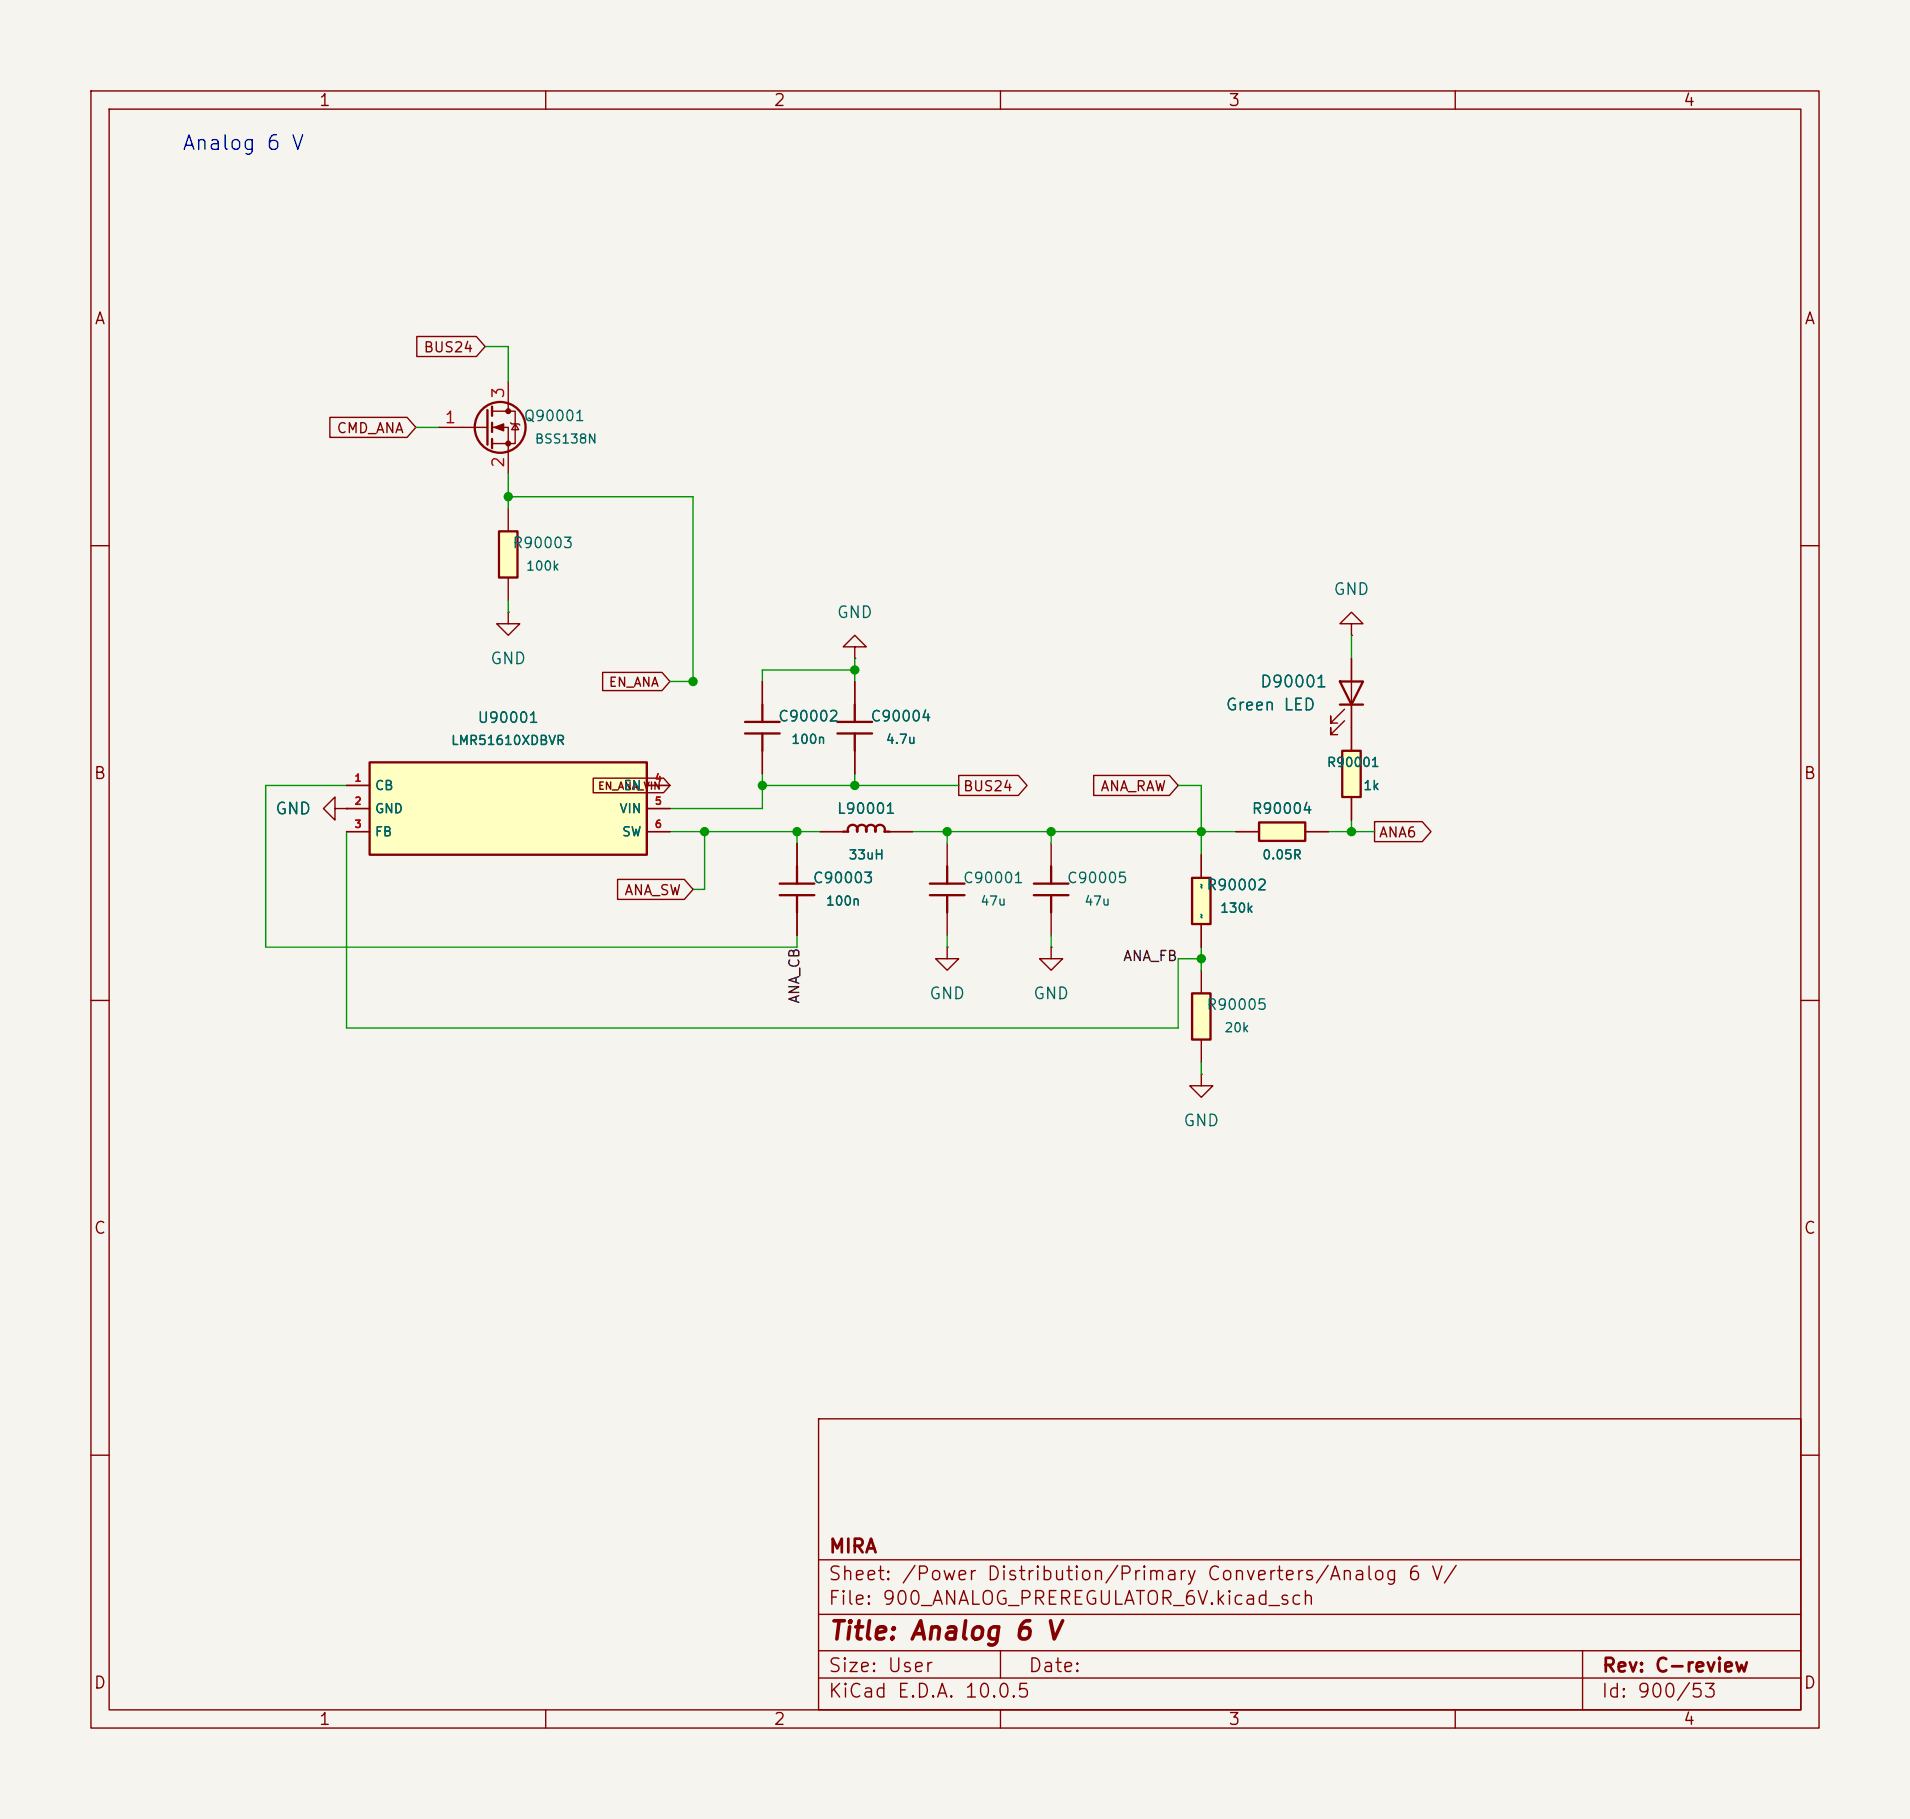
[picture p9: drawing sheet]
<svg xmlns="http://www.w3.org/2000/svg" width="210mm" height="200mm" viewBox="0 0 210 200" stroke-linecap="round" stroke-linejoin="round" font-family="sans-serif">
<path d="M0 0h210v200h-210z" fill="#f5f4ef" stroke="#f5f4ef" stroke-width=".11"/>
<g fill="none" stroke="#840000" stroke-width=".15">
<path d="M10 10h190v180h-190zM12 12h186v176h-186zM60 10v2M110 10v2M160 10v2M10 60h2M198 60h2M10 110h2M198 110h2M90 156h108v32h-108zM10 160h2M90 177.5h108"/>
<path d="M90 171.5h108M198 160h2M60 188v2M90 184.5h108M90 181.5h108M110 181.5v3M110 188v2M160 188v2M174 181.5v6.5"/>
</g>
<path d="M131.1 109.2h2v5.1h-2z" fill="#ffffc2"/>
<path d="M131.1 109.2h2v5.1h-2z" fill="none" stroke="#840000" stroke-width=".25"/>
<path d="M104.1 104.1v1.3h1.3l-1.3 1.3-1.2-1.3h1.2M104.1 104.1h.1M132.1 106.7v2.5M132.1 114.3v2.5" fill="none" stroke="#840000" stroke-width=".15"/>
<path d="M138.4 90.4h5.1v2.1h-5.1z" fill="#ffffc2"/>
<path d="M81.9 79.4h3.8M83.8 77.5v1.9M147.3 74.9h2.6l-1.3 2.6zM147.3 77.5h2.6M81.9 80.6h3.8M83.8 80.6v2M138.4 90.4h5.1v2.1h-5.1z" fill="none" stroke="#840000" stroke-width=".25"/>
<path d="M83.8 74.9v2.6M147.8 79.2l-1.5 1.6v-.8v.8h.8M147.8 78l-1.5 1.5v-.8v.8h.8M148.6 72.4v7.6M36.8 88.9v-1.3l-1.2 1.3 1.2 1.3v-1.3h1.3M38.1 88.9h.1M83.8 82.6v2.5M135.9 91.4h2.5M143.5 91.4h2.5M115.6 104.1v1.3h1.2l-1.2 1.3-1.3-1.3h1.3M115.6 104.1h.1" fill="none" stroke="#840000" stroke-width=".15"/>
<path d="M40.6 83.8h30.5v10.2h-30.5z" fill="#ffffc2"/>
<g fill="none" stroke="#840000" stroke-width=".25">
<path d="M53.6 45.1v3.8M54.1 44.7v1M54.1 46.5v1M54.1 48.3v1M92.1 79.4h3.8M94 77.5v1.9M40.6 83.8h30.5v10.2h-30.5zM92.1 80.6h3.8M94 80.6v2M102.2 98.4h3.8M102.2 97.2h3.8M104.1 95.3v1.9"/>
<path d="M104.1 98.4v1.9"/>
<circle cx="55" cy="47" r="2.79"/>
</g>
<g fill="none" stroke="#840000" stroke-width=".15">
<path d="M48.3 47h5.3M54.1 45.2h2.5v3.6h-2.5M54.1 47h1.8v5.1M55.9 41.9v3.3M56.1 46.5l.2 .1h.7l.1 .1M56.6 46.6l.4 .6h-.7zM55.9 67.3v1.3h1.2l-1.2 1.3-1.3-1.3h1.3M55.9 67.3h.1M94 71.1h1.2l-1.2-1.2-1.3 1.2h1.3v1.3M94 72.4h.1M94 74.9v2.6M38.1 86.4h2.5"/>
<path d="M38.1 88.9h2.5M38.1 91.4h2.5M71.1 86.4h2.6M71.1 88.9h2.6M71.1 91.4h2.6M94 82.6v2.5M104.1 92.7v2.6M104.1 100.3v2.6M132.1 118.1v1.3h1.2l-1.2 1.3-1.3-1.3h1.3M132.1 118.1h.1"/>
</g>
<g fill="#840000" stroke="#840000" stroke-width=".15">
<path d="M54.4 47l1-.4v.8z"/>
<circle cx="55.9" cy="45.2" r=".25"/>
<circle cx="55.9" cy="48.8" r=".25"/>
</g>
<path d="M54.9 58.4h2v5.1h-2z" fill="#ffffc2"/>
<path d="M54.9 58.4h2v5.1h-2zM85.7 98.4h3.8M85.7 97.2h3.8M87.6 95.3v1.9M87.6 98.4v1.9M113.7 98.4h3.8M113.7 97.2h3.8M115.6 95.3v1.9M115.6 98.4v1.9" fill="none" stroke="#840000" stroke-width=".25"/>
<path d="M55.9 55.9v2.5M55.9 63.5v2.5M87.6 92.7v2.6M115.6 92.7v2.6M87.6 100.3v2.6M115.6 100.3v2.6" fill="none" stroke="#840000" stroke-width=".15"/>
<path d="M131.1 96.5h2v5.1h-2z" fill="#ffffc2"/>
<path d="M131.1 96.5h2v5.1h-2z" fill="none" stroke="#840000" stroke-width=".25"/>
<path d="M132.1 94v2.5M132.1 101.6v2.5" fill="none" stroke="#840000" stroke-width=".15"/>
<path d="M147.6 82.6h2v5h-2z" fill="#ffffc2"/>
<path d="M92.7 91.4h.6a.54 .54 0 0 1 .5-.7 .54 .54 0 0 1 .5 .7 .54 .54 0 0 1 .5-.7 .54 .54 0 0 1 .4 .7 .54 .54 0 0 1 .5-.7 .54 .54 0 0 1 .5 .7 .54 .54 0 0 1 .5-.7 .54 .54 0 0 1 .5 .7h.6M147.6 82.6h2v5h-2z" fill="none" stroke="#840000" stroke-width=".25"/>
<g fill="none" stroke="#840000" stroke-width=".15">
<path d="M45.8 37h6.6l.9 1.1-.9 1.1h-6.6zM36.3 45.9h8.5l.9 1.1-.9 1.1h-8.5zM66.3 73.9h6.5l.9 1-.9 1h-6.5zM83.8 74.9v2.6M94 74.9v2.6M148.6 68.6h1.3l-1.3-1.3-1.3 1.3h1.3v1.3M148.6 69.9h.1M148.6 72.4v2.5M148.6 77.5v5.1M38.1 88.9h.1M38.1 91.4h2.5M38.1 86.4h2.5"/>
<path d="M38.1 88.9h2.5M65.2 85.6h7.8l.7 .8-.7 .8h-7.8zM67.9 96.7h7.3l1 1.1-1 1.1h-7.3zM71.1 91.4h2.6M71.1 86.4h2.6M71.1 88.9h2.6M83.8 82.6v2.5M87.6 92.7v2.6M90.2 91.4h2.5M94 82.6v2.5M97.8 91.4h2.5M105.4 85.3h6.6l.9 1.1-.9 1.1h-6.6z"/>
<path d="M120.2 85.3h8.4l.9 1.1-.9 1.1h-8.4zM132.1 94v2.5M135.9 91.4h2.5M143.5 91.4h2.5M148.6 87.6v2.6M151.1 90.3h5.3l.9 1.1-.9 1.1h-5.3zM87.6 100.3v2.6M132.1 101.6v2.5"/>
</g>
<g fill="none" stroke="#009600" stroke-width=".15">
<path d="M53.3 38.1h2.6v3.8M45.7 47h2.6M55.9 52.1v3.8M55.9 54.6h20.3v20.3h-2.5M55.9 66v1.3M94 73.7h-10.2v1.2M94 72.4v2.5M148.6 69.9v2.5M38.1 91.4v21.6h91.4v-7.6h2.6M38.1 86.4h-8.9v17.7h58.4v-1.2M73.7 91.4h16.5M77.5 91.4v6.4h-1.3"/>
<path d="M83.8 85.1v3.8h-10.1M83.8 86.4h21.6M87.6 91.4v1.3M94 85.1v1.3M100.3 91.4h35.6M104.1 91.4v1.3M115.6 91.4v1.3M129.5 86.4h2.6v7.6M146 91.4h5.1M148.6 90.2v1.2M104.1 102.9v1.2M115.6 102.9v1.2"/>
<path d="M132.1 104.1v2.6M132.1 116.8v1.3"/>
</g>
<g fill="#009600" stroke="#009600" stroke-width=".11">
<circle cx="83.8" cy="86.4" r=".46"/>
<circle cx="87.6" cy="91.4" r=".46"/>
<circle cx="77.5" cy="91.4" r=".46"/>
<circle cx="104.1" cy="91.4" r=".46"/>
<circle cx="132.1" cy="91.4" r=".46"/>
<circle cx="115.6" cy="91.4" r=".46"/>
<circle cx="148.6" cy="91.4" r=".46"/>
<circle cx="132.1" cy="105.4" r=".46"/>
<circle cx="94" cy="86.4" r=".46"/>
<circle cx="94" cy="73.7" r=".46"/>
<circle cx="55.9" cy="54.6" r=".46"/>
<circle cx="76.2" cy="74.9" r=".46"/>
</g>
<text font-size="2" fill="#840000" x="91" y="180.8">Title: Analog 6 V</text>
<text font-size="1.6" fill="#0000c2" x="19.9" y="16.9">Analog 6 V</text>
<g font-size="1.5" fill="#840000">
<text x="91" y="171.1">MIRA</text>
<text x="91" y="176.8">File: 900_ANALOG_PREREGULATOR_6V.kicad_sch</text>
<text x="91" y="174.1">Sheet: /Power Distribution/Primary Converters/Analog 6 V/</text>
<text x="91" y="184.2">Size: User</text>
<text x="113" y="184.2">Date:</text>
<text x="176" y="184.2">Rev: C-review</text>
<text x="91" y="187">KiCad E.D.A. 10.0.5</text>
<text x="176" y="187">Id: 900/53</text>
</g>
<g font-size="1.3" fill="#840000">
<text x="35" y="12">1</text>
<text x="85" y="12">2</text>
<text x="135" y="12">3</text>
<text x="185" y="12">4</text>
<text x="10.3" y="36">A</text>
<text x="198.3" y="36">A</text>
<text x="10.2" y="86">B</text>
<text x="198.2" y="86">B</text>
<text x="10.2" y="136">C</text>
<text x="198.2" y="136">C</text>
<text x="10.2" y="186">D</text>
<text x="198.2" y="186">D</text>
<text x="35" y="190">1</text>
<text x="85" y="190">2</text>
<text x="135" y="190">3</text>
<text x="185" y="190">4</text>
</g>
<g font-size="1.3" fill="#a90000">
<text x="48.8" y="46.9">1</text>
<text x="55.7" y="43.9" transform="rotate(-90 55.7 43.9)">3</text>
<text x="55.7" y="51.5" transform="rotate(-90 55.7 51.5)">2</text>
</g>
<g font-size="1.3" fill="#006464">
<text x="146.5" y="65.7">GND</text>
<text x="91.9" y="68.3">GND</text>
<text x="53.8" y="73.4">GND</text>
<text x="138.5" y="75.9">D90001</text>
<text x="134.7" y="78.4">Green LED</text>
<text x="30.2" y="89.9">GND</text>
<text x="102.1" y="110.2">GND</text>
<text x="113.5" y="110.2">GND</text>
<text x="130" y="124.2">GND</text>
</g>
<g font-size="1.2" fill="#006464">
<text x="57.5" y="46.6">Q90001</text>
<text x="56.3" y="60.6">R90003</text>
<text x="52.4" y="79.8">U90001</text>
<text x="85.5" y="79.6">C90002</text>
<text x="95.6" y="79.6">C90004</text>
<text x="91.9" y="89.8">L90001</text>
<text x="137.5" y="89.8">R90004</text>
<text x="89.3" y="97.4">C90003</text>
<text x="105.8" y="97.4">C90001</text>
<text x="117.2" y="97.4">C90005</text>
<text x="132.6" y="98.2">R90002</text>
<text x="132.6" y="111.3">R90005</text>
</g>
<g font-size="1.1" fill="#840000">
<text x="46.5" y="39">BUS24</text>
<text x="36.9" y="47.9">CMD_ANA</text>
<text x="105.8" y="87.3">BUS24</text>
<text x="120.9" y="87.3">ANA_RAW</text>
<text x="151.5" y="92.4">ANA6</text>
<text x="68.6" y="98.7">ANA_SW</text>
</g>
<g font-size="1.1" fill="#0f0f0f">
<text x="123.4" y="105.9">ANA_FB</text>
<text x="88.2" y="110.4" transform="rotate(-90 88.2 110.4)">ANA_CB</text>
</g>
<g font-size="1" fill="#006464">
<text x="58.7" y="49">BSS138N</text>
<text x="57.8" y="63">100k</text>
<text x="49.5" y="82.2">LMR51610XDBVR</text>
<text x="86.9" y="82">100n</text>
<text x="97.3" y="82">4.7u</text>
<text x="41.1" y="87.1">CB</text>
<text x="41.1" y="89.7">GND</text>
<text x="68" y="89.7">VIN</text>
<text x="68.5" y="87.1">EN</text>
<text x="145.8" y="84.6">R90001</text>
<text x="149.8" y="87.1">1k</text>
<text x="41.1" y="92.2">FB</text>
<text x="68.3" y="92.2">SW</text>
<text x="93.2" y="94.7">33uH</text>
<text x="138.7" y="94.7">0.05R</text>
<text x="90.7" y="99.8">100n</text>
<text x="107.7" y="99.8">47u</text>
<text x="119.1" y="99.8">47u</text>
<text x="134.1" y="100.6">130k</text>
<text x="134.5" y="113.7">20k</text>
</g>
<text font-size="1" fill="#840000" x="66.9" y="75.8">EN_ANA</text>
<g font-size=".8" fill="#a90000">
<text x="38.9" y="86.1">1</text>
<text x="38.9" y="88.7">2</text>
<text x="71.9" y="86.1">4</text>
<text x="71.9" y="88.7">5</text>
<text x="38.9" y="91.2">3</text>
<text x="71.9" y="91.2">6</text>
</g>
<text font-size=".8" fill="#840000" x="65.7" y="87">EN_ANA_VIN</text>
<g font-size=".8" fill="#006464">
<text x="132.7" y="101.1" transform="rotate(-90 132.7 101.1)">~</text>
<text x="132.7" y="97.8" transform="rotate(-90 132.7 97.8)">~</text>
</g>
</svg>
